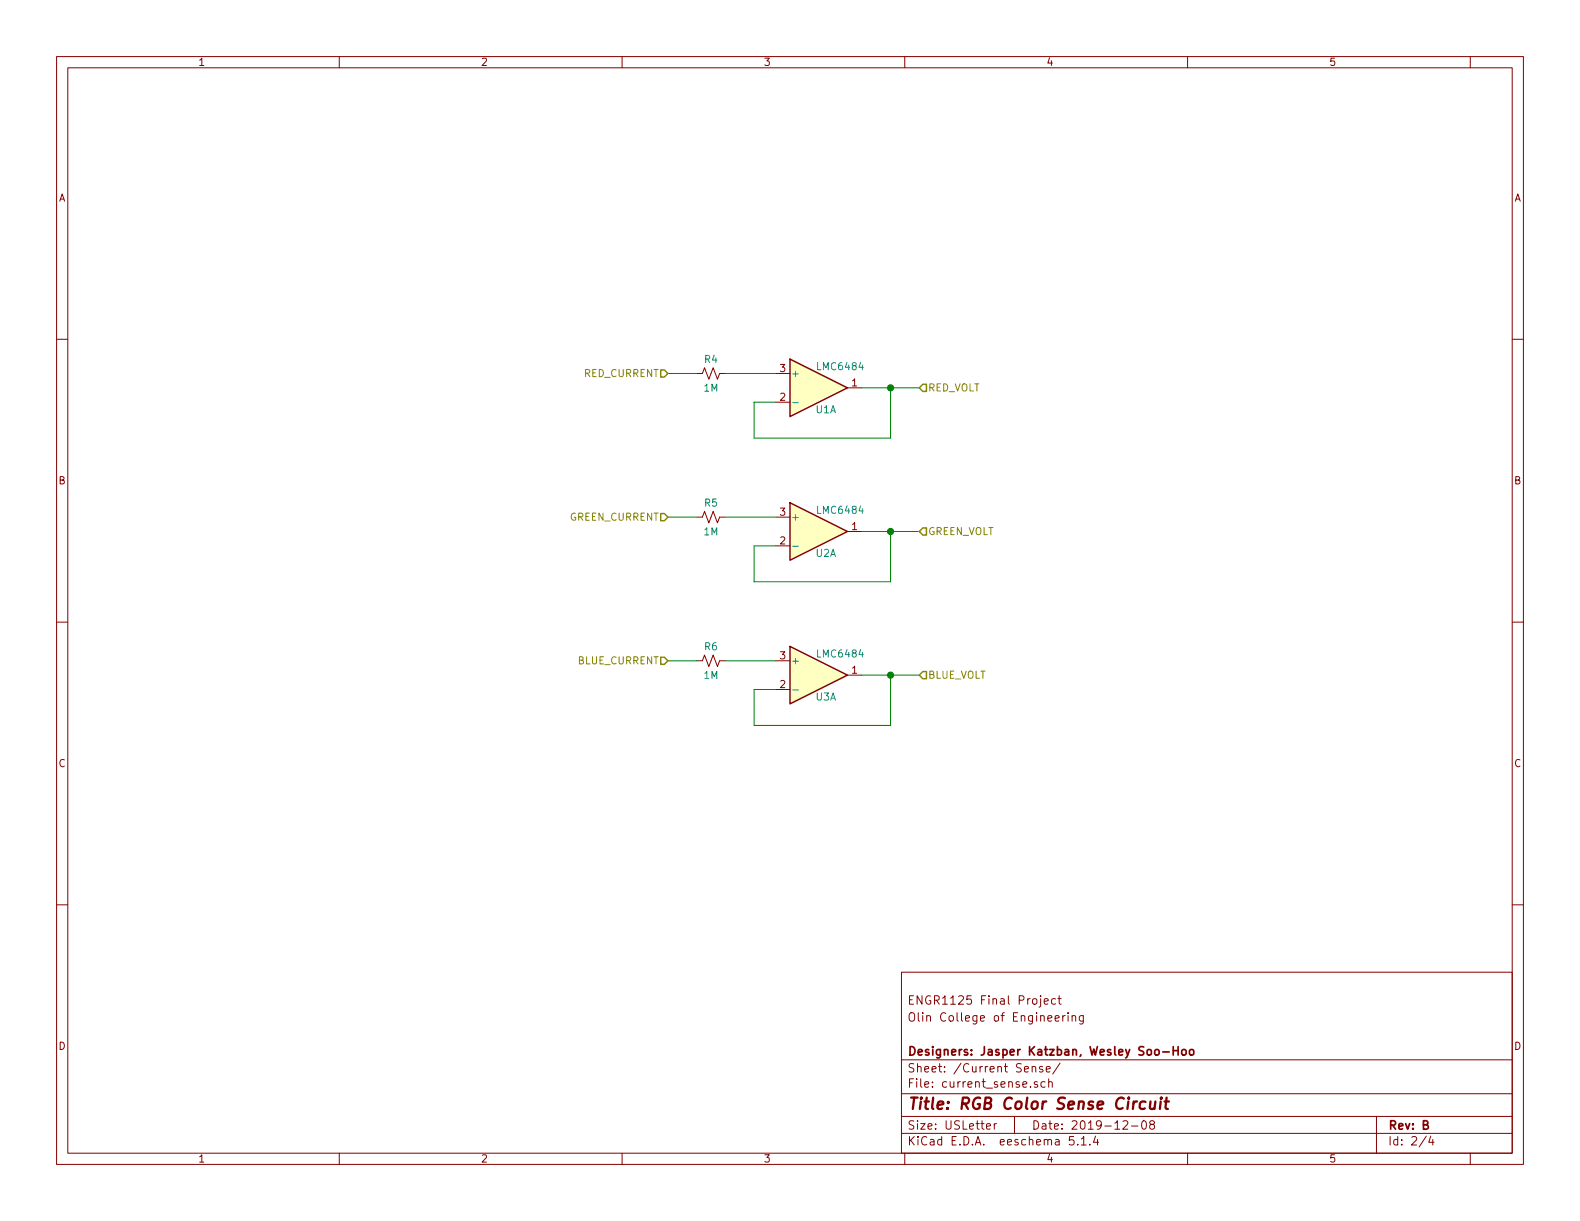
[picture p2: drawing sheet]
<svg xmlns="http://www.w3.org/2000/svg" width="279mm" height="216mm" viewBox="0 0 279 216" stroke-linecap="round" stroke-linejoin="round" font-family="sans-serif">
<g fill="none" stroke="#840000" stroke-width=".18">
<path d="M10 10h259.4v195.9h-259.4zM12 12h255.4v191.9h-255.4zM60 10v2M110 10v2M160 10v2M210 10v2M260 10v2M10 60h2M267.4 60h2M123.2 66h1l.4-1 .7 2.1 .8-2.1 .8 2.1 .4-1.1h1M137.2 66h2.5M137.2 71.1h2.5"/>
<path d="M149.9 68.6h2.5M123.2 91.4h1l.4-1 .7 2.1 .8-2.1 .8 2.1 .4-1.1h1M137.2 96.5h2.5M137.2 91.4h2.5M149.9 94h2.5M10 110h2M123.2 116.8h1l.4-1 .7 2.1 .8-2.1 .8 2.1 .4-1.1h1M137.2 116.8h2.5M149.9 119.4h2.5M267.4 110h2M137.2 121.9h2.5M10 160h2"/>
<path d="M267.4 160h2M159.4 171.9h108v32h-108zM184 176.6v1.3l-.3 .2M184 176.1v.1M184.7 177.1l.7-.2-.1-.2-.4-.1-.2 .2v.7h.6M186.7 176.7l-.5-.1-.2 .3v.5l.2 .2 .5-.1M187.1 176.6h.6M187.3 176.1v1.3l.4 .2M187.9 179.6v1M188.4 179.6l-.5 .3M188.9 179.1v.1M188.9 179.6v1"/>
<path d="M189.6 179.7l.2-.1 .3 .1 .1 .9M189.6 179.6v1M191.6 179.6l-.1 1.3-.2 .2-.4-.1M191.6 179.7l-.4-.1-.3 .3v.5l.3 .2 .4-.1M159.4 197.4h108M159.4 193.4h108M159.4 187.4h108M174.4 199.2l.8-.2-.1-.2-.4-.1-.3 .2 .1 .7h.6M175.8 198.7v1M176.2 198.7l-.3 .1-.1 .2M179.4 197.4v3M182.5 188.7l.2-.1h.4l.1 1"/>
<path d="M182.5 188.6v1M183.4 191.3h-.3l-.2 .2 .1 .2 .4 .1v.4h-.5M184.4 188.6a.37 .37 0 0 0-.6 .2l.1 .2 .5 .1 .1 .2-.3 .3-.4-.1M184.8 191.3h-.4l-.3 .2v.6l.3 .2 .4-.1M185 189.1l.7-.2-.1-.3h-.4l-.2 .2 .1 .7h.5M185.4 191.4l.2-.1h.4l.1 1M185.4 190.8v1.5M186.6 180.1l.7-.2-.1-.2-.4-.1-.2 .2 .1 .7h.5M187.5 188l-1.3 1.9M198.6 198.3l.2-.1h.4l.2 .4-.9 1.1h.9M200.1 199.1h1.1M202 198.3l.4-.1a.94 .94 0 0 1 0 1.5 .82 .82 0 0 1-.4-1.4z"/>
<path d="M203.6 198.8l-.3-.3 .1-.2 .2-.1h.4l.2 .3-.1 .2-.6 .2a.48 .48 0 0 0-.1 .6l.2 .2 .5-.2a.48 .48 0 0 0-.1-.6l-.1-.1M243.4 197.4v6.5M60 203.9v2M110 203.9v2M159.4 200.4h108M160 203.9v2M189.9 201h-.7l-.1 .7 .2-.2 .5 .1 .1 .2v.5l-.2 .2-.6-.2M190.6 202.3v.2M191.2 201.4l.4-.4v1.5M191.2 202.5h.9M192.7 202.3v.2M193.7 200.9l-.3 1.1h.9"/>
<path d="M194.1 201.5v1M210 203.9v2M252.2 200.9l-1.2 1.9M253 200.9l-.3 1.1h.9M253.4 201.5v1M260 203.9v2"/>
</g>
<path d="M202.6 194.8a.68 .68 0 0 0-1 .3v.8l.3 .2 .5-.1M203.5 194.8l-.1 1.2a.59 .59 0 0 0 .8-.1M204.3 194.8l-.2 1.3M205.3 194.8l-.2 1.3M205.4 194.1l-.2 .1 .1 .1 .1-.2-.1 .2M205.9 194.8h.8M206.3 194.1l-.2 1.7 .1 .2 .3 .1" fill="none" stroke="#840000" stroke-width=".41"/>
<path d="M205.6 186h1.2M207.5 185.1v1.5M207.5 185.8h.8M208.3 185.1v1.5M209 185.7l.2-.1 .5 .1v.7l-.2 .2-.5-.2zM210.4 185.7l.2-.1 .4 .1v.7l-.2 .2-.4-.2z" fill="none" stroke="#840000" stroke-width=".3"/>
<g fill="#ffffc2" stroke="#ffffc2" stroke-width=".18">
<path d="M139.7 63.5l10.2 5.1-10.2 5.1z"/>
<path d="M139.7 88.9l10.2 5.1-10.2 5.1z"/>
<path d="M139.7 114.3l10.2 5.1-10.2 5.1z"/>
</g>
<path d="M139.7 63.5l10.2 5.1-10.2 5.1zM139.7 88.9l10.2 5.1-10.2 5.1zM139.7 114.3l10.2 5.1-10.2 5.1z" fill="none" stroke="#840000" stroke-width=".25"/>
<path d="M140.2 71.2h1M140.2 96.6h1M140.2 122h1" fill="none" stroke="#008484" stroke-width=".18"/>
<path d="M118.1 66h5.1M128.3 66h8.9M152.4 68.6h10.2M157.5 68.6v8.9h-24.2v-6.4h3.9M118.1 91.4h5.1M128.3 91.4h8.9M152.4 94h10.2M157.5 94v8.9h-24.2v-6.4h3.9M118.1 116.8h5.1M128.3 116.8h8.9M152.4 119.4h10.2M157.5 119.4v8.9h-24.2v-6.4h3.9" fill="none" stroke="#008400" stroke-width=".18"/>
<path d="M116.8 65.4h.7l.6 .6-.6 .7h-.7zM163.2 67.9h.6v1.3h-.6l-.6-.6zM116.8 90.8h.7l.6 .6-.6 .7h-.7zM163.2 93.3h.6v1.3h-.6l-.6-.6zM116.8 116.2h.7l.6 .6-.6 .7h-.7zM163.2 118.7h.6v1.3h-.6l-.6-.6z" fill="none" stroke="#848400" stroke-width=".25"/>
<g fill="#008400" stroke="#008400" stroke-width=".25">
<circle cx="157.5" cy="68.6" r=".51"/>
<circle cx="157.5" cy="94" r=".51"/>
<circle cx="157.5" cy="119.4" r=".51"/>
</g>
<text font-size="2.8" fill="#840000" x="160.4" y="196.2">Title: RGB Color Sense Circuit</text>
<g font-size="2.1" fill="#840000">
<text x="160.4" y="177.6">ENGR1125 Final Project</text>
<text x="160.4" y="180.6">Olin College of Engineering</text>
<text x="160.4" y="189.6">Sheet: /Current Sense/</text>
<text x="160.4" y="186.6">Designers: Jasper Katzban, Wesley Soo-Hoo</text>
<text x="160.4" y="192.3">File: current_sense.sch</text>
<text x="160.4" y="202.5">KiCad E.D.A. eeschema 5.1.4</text>
<text x="160.4" y="199.7">Size: USLetter</text>
<text x="182.4" y="199.7">Date: 2019-12-08</text>
<text x="245.4" y="199.7">Rev: B</text>
<text x="245.4" y="202.5">Id: 2/4</text>
</g>
<g font-size="1.8" fill="#840000">
<text x="35" y="11.6">1</text>
<text x="85" y="11.6">2</text>
<text x="135" y="11.6">3</text>
<text x="185" y="11.6">4</text>
<text x="235" y="11.6">5</text>
<text x="10.4" y="35.6">A</text>
<text x="267.8" y="35.6">A</text>
<text x="137.9" y="65.8">3</text>
<text x="137.9" y="70.9">2</text>
<text x="150.6" y="68.3">1</text>
<text x="10.4" y="85.6">B</text>
<text x="267.8" y="85.6">B</text>
<text x="137.9" y="91.2">3</text>
<text x="150.6" y="93.7">1</text>
<text x="137.9" y="96.3">2</text>
<text x="137.9" y="116.6">3</text>
<text x="150.6" y="119.1">1</text>
<text x="137.9" y="121.7">2</text>
<text x="10.4" y="135.6">C</text>
<text x="267.8" y="135.6">C</text>
<text x="10.4" y="185.6">D</text>
<text x="267.8" y="185.6">D</text>
<text x="35" y="205.5">1</text>
<text x="85" y="205.5">2</text>
<text x="135" y="205.5">3</text>
<text x="185" y="205.5">4</text>
<text x="235" y="205.5">5</text>
</g>
<g font-size="1.8" fill="#008484">
<text x="124.6" y="64.2">R4</text>
<text x="144.7" y="65.5">LMC6484</text>
<text x="124.5" y="69.3">1M</text>
<text x="139.8" y="66.7">+</text>
<text x="144.3" y="73.1">U1A</text>
<text x="124.6" y="89.6">R5</text>
<text x="124.5" y="94.7">1M</text>
<text x="139.8" y="92.1">+</text>
<text x="144.7" y="90.9">LMC6484</text>
<text x="144.3" y="98.5">U2A</text>
<text x="124.6" y="115">R6</text>
<text x="139.8" y="117.5">+</text>
<text x="144.7" y="116.3">LMC6484</text>
<text x="124.5" y="120.1">1M</text>
<text x="144.3" y="123.9">U3A</text>
</g>
<g font-size="1.8" fill="#848400">
<text x="103.2" y="66.7">RED_CURRENT</text>
<text x="164.1" y="69.2">RED_VOLT</text>
<text x="100.7" y="92.1">GREEN_CURRENT</text>
<text x="164.1" y="94.6">GREEN_VOLT</text>
<text x="102.1" y="117.5">BLUE_CURRENT</text>
<text x="164.1" y="120">BLUE_VOLT</text>
</g>
</svg>
